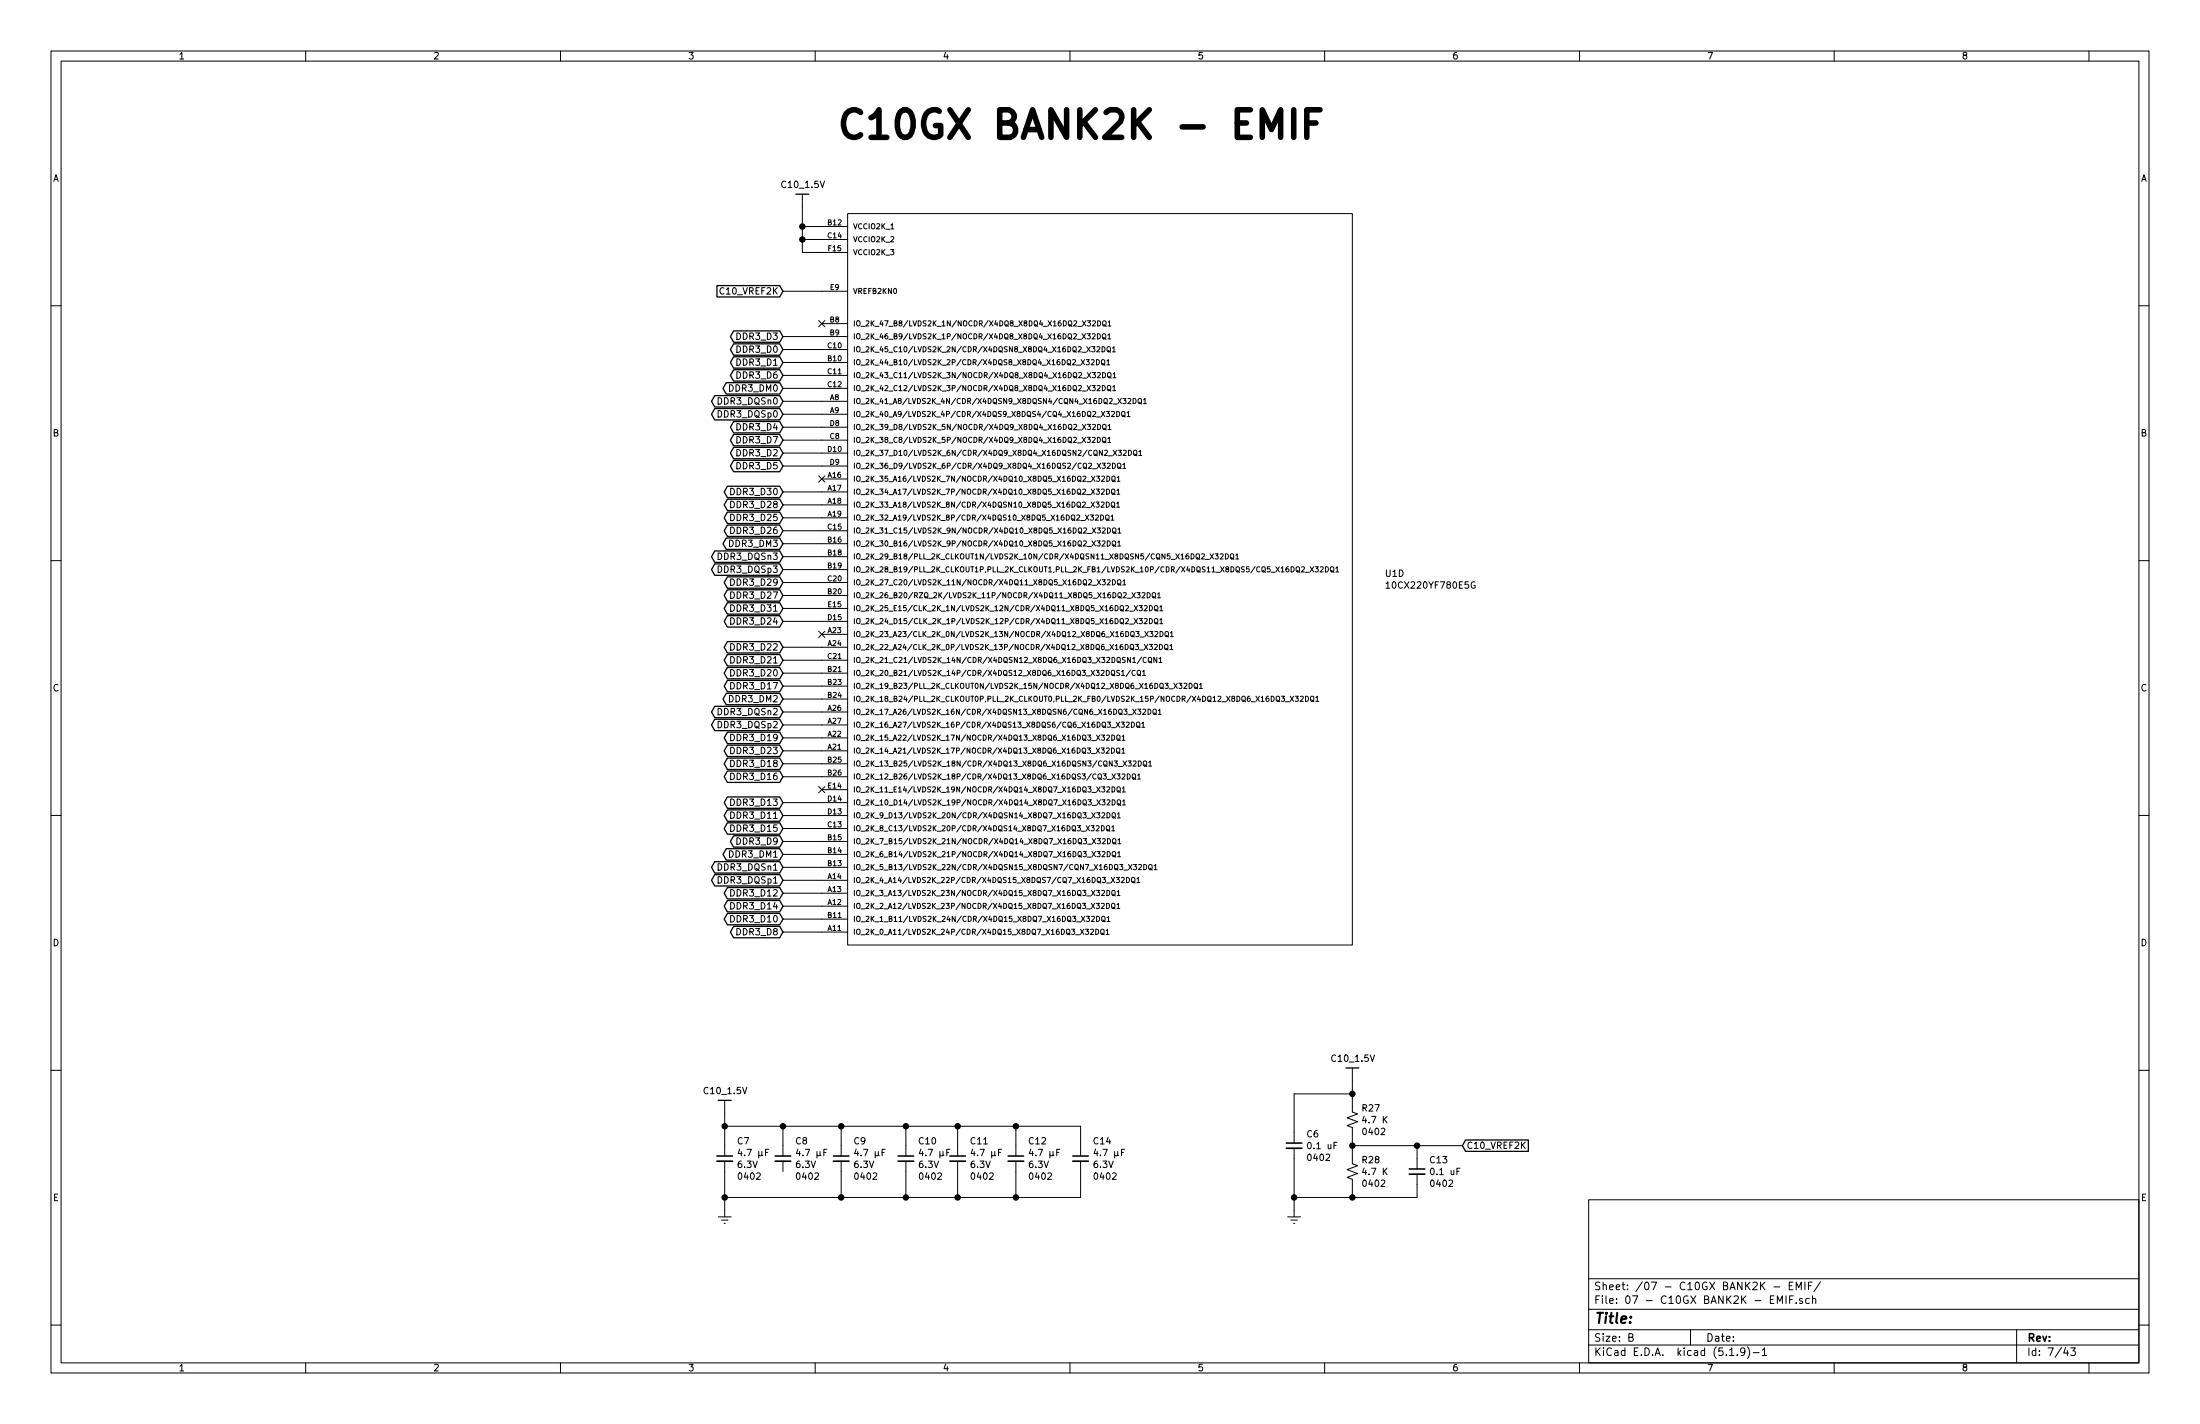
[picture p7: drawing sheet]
EESchema Schematic File Version 4
EELAYER 30 0
EELAYER END
$Descr B 17000 11000
encoding utf-8
Sheet 7 43
Title ""
Date ""
Rev ""
Comp ""
Comment1 ""
Comment2 ""
Comment3 ""
Comment4 ""
$EndDescr
Text Notes 6450 1100 0    213  ~ 43
C10GX BANK2K - EMIF
$Comp
L INTEL_CYCLONE_10_GX_FPGA_DEV_KIT:10CX220YF780E5G U1
U 4 1
P 6550 1750
F 0 "U1" H 10699 -929 50  0000 L CNN
F 1 "10CX220YF780E5G" H 10699 -1020 50  0000 L CNN
F 2 "INTEL CYCLONE 10 GX FPGA DEV KIT:BGA780C100P28X28_2900X2900X335" H 6550 1950 50  0001 L CNN
F 3 "https://www.mouser.vn/datasheet/2/612/c10gx-51001-1285325.pdf" H 8820 22545 50  0001 L CNN
F 4 "FBGA-780" H 6550 2200 50  0001 L CNN "Chip Set"
F 5 "Intel" H 6550 2300 50  0001 L CNN "Manufacturer"
F 6 "10CX220YF780E5G" H 6550 2100 50  0001 L CNN "MPN"
F 7 "989-10CX220YF780E5G" H 6550 2025 50  0001 L CNN "Digi-Key_PN"
	4    6550 1750
	1    0    0    -1  
$EndComp
$Comp
L INTEL_CYCLONE_10_GX_FPGA_DEV_KIT:GRM155R60J475ME87D C7
U 1 1
P 5600 8950
F 0 "C7" H 5692 9087 50  0000 L CNN
F 1 "GRM155R60J475ME87D" H 5692 8996 50  0001 L CNN
F 2 "INTEL CYCLONE 10 GX FPGA DEV KIT:C_0402_1005Metric" H 5750 8900 50  0001 L CNN
F 3 "https://www.murata.com/-/media/webrenewal/support/library/catalog/products/capacitor/ceramiccapacitor/c02e.ashx?la=en-us&cvid=20210120024548000000" H 5750 8900 50  0001 L CNN
F 4 "4.7 µF" H 5692 8996 50  0000 L CNN "value"
F 5 "±20%" H 5750 8600 50  0001 L CNN "Tolerance"
F 6 "6.3V" H 5692 8905 50  0000 L CNN "MAX Voltage"
F 7 "0402" H 5692 8814 50  0000 L CNN "Chip Set"
F 8 "Murata Electronics" H 5750 8400 50  0001 L CNN "Manufacturer"
F 9 "GRM155R60J475ME87D" H 5750 8200 50  0001 L CNN "MPN"
F 10 "490-5408-2-ND" H 5750 8300 50  0001 L CNN "Digi-Key_PN"
	1    5600 8950
	1    0    0    -1  
$EndComp
$Comp
L INTEL_CYCLONE_10_GX_FPGA_DEV_KIT:GRM155R60J475ME87D C8
U 1 1
P 6050 8950
F 0 "C8" H 6142 9087 50  0000 L CNN
F 1 "GRM155R60J475ME87D" H 6142 8996 50  0001 L CNN
F 2 "INTEL CYCLONE 10 GX FPGA DEV KIT:C_0402_1005Metric" H 6200 8900 50  0001 L CNN
F 3 "https://www.murata.com/-/media/webrenewal/support/library/catalog/products/capacitor/ceramiccapacitor/c02e.ashx?la=en-us&cvid=20210120024548000000" H 6200 8900 50  0001 L CNN
F 4 "4.7 µF" H 6142 8996 50  0000 L CNN "value"
F 5 "±20%" H 6200 8600 50  0001 L CNN "Tolerance"
F 6 "6.3V" H 6142 8905 50  0000 L CNN "MAX Voltage"
F 7 "0402" H 6142 8814 50  0000 L CNN "Chip Set"
F 8 "Murata Electronics" H 6200 8400 50  0001 L CNN "Manufacturer"
F 9 "GRM155R60J475ME87D" H 6200 8200 50  0001 L CNN "MPN"
F 10 "490-5408-2-ND" H 6200 8300 50  0001 L CNN "Digi-Key_PN"
	1    6050 8950
	1    0    0    -1  
$EndComp
$Comp
L INTEL_CYCLONE_10_GX_FPGA_DEV_KIT:GRM155R60J475ME87D C9
U 1 1
P 6500 8950
F 0 "C9" H 6592 9087 50  0000 L CNN
F 1 "GRM155R60J475ME87D" H 6592 8996 50  0001 L CNN
F 2 "INTEL CYCLONE 10 GX FPGA DEV KIT:C_0402_1005Metric" H 6650 8900 50  0001 L CNN
F 3 "https://www.murata.com/-/media/webrenewal/support/library/catalog/products/capacitor/ceramiccapacitor/c02e.ashx?la=en-us&cvid=20210120024548000000" H 6650 8900 50  0001 L CNN
F 4 "4.7 µF" H 6592 8996 50  0000 L CNN "value"
F 5 "±20%" H 6650 8600 50  0001 L CNN "Tolerance"
F 6 "6.3V" H 6592 8905 50  0000 L CNN "MAX Voltage"
F 7 "0402" H 6592 8814 50  0000 L CNN "Chip Set"
F 8 "Murata Electronics" H 6650 8400 50  0001 L CNN "Manufacturer"
F 9 "GRM155R60J475ME87D" H 6650 8200 50  0001 L CNN "MPN"
F 10 "490-5408-2-ND" H 6650 8300 50  0001 L CNN "Digi-Key_PN"
	1    6500 8950
	1    0    0    -1  
$EndComp
$Comp
L INTEL_CYCLONE_10_GX_FPGA_DEV_KIT:GRM155R60J475ME87D C10
U 1 1
P 7000 8950
F 0 "C10" H 7092 9087 50  0000 L CNN
F 1 "GRM155R60J475ME87D" H 7092 8996 50  0001 L CNN
F 2 "INTEL CYCLONE 10 GX FPGA DEV KIT:C_0402_1005Metric" H 7150 8900 50  0001 L CNN
F 3 "https://www.murata.com/-/media/webrenewal/support/library/catalog/products/capacitor/ceramiccapacitor/c02e.ashx?la=en-us&cvid=20210120024548000000" H 7150 8900 50  0001 L CNN
F 4 "4.7 µF" H 7092 8996 50  0000 L CNN "value"
F 5 "±20%" H 7150 8600 50  0001 L CNN "Tolerance"
F 6 "6.3V" H 7092 8905 50  0000 L CNN "MAX Voltage"
F 7 "0402" H 7092 8814 50  0000 L CNN "Chip Set"
F 8 "Murata Electronics" H 7150 8400 50  0001 L CNN "Manufacturer"
F 9 "GRM155R60J475ME87D" H 7150 8200 50  0001 L CNN "MPN"
F 10 "490-5408-2-ND" H 7150 8300 50  0001 L CNN "Digi-Key_PN"
	1    7000 8950
	1    0    0    -1  
$EndComp
$Comp
L INTEL_CYCLONE_10_GX_FPGA_DEV_KIT:GRM155R60J475ME87D C11
U 1 1
P 7400 8950
F 0 "C11" H 7492 9087 50  0000 L CNN
F 1 "GRM155R60J475ME87D" H 7492 8996 50  0001 L CNN
F 2 "INTEL CYCLONE 10 GX FPGA DEV KIT:C_0402_1005Metric" H 7550 8900 50  0001 L CNN
F 3 "https://www.murata.com/-/media/webrenewal/support/library/catalog/products/capacitor/ceramiccapacitor/c02e.ashx?la=en-us&cvid=20210120024548000000" H 7550 8900 50  0001 L CNN
F 4 "4.7 µF" H 7492 8996 50  0000 L CNN "value"
F 5 "±20%" H 7550 8600 50  0001 L CNN "Tolerance"
F 6 "6.3V" H 7492 8905 50  0000 L CNN "MAX Voltage"
F 7 "0402" H 7492 8814 50  0000 L CNN "Chip Set"
F 8 "Murata Electronics" H 7550 8400 50  0001 L CNN "Manufacturer"
F 9 "GRM155R60J475ME87D" H 7550 8200 50  0001 L CNN "MPN"
F 10 "490-5408-2-ND" H 7550 8300 50  0001 L CNN "Digi-Key_PN"
	1    7400 8950
	1    0    0    -1  
$EndComp
$Comp
L INTEL_CYCLONE_10_GX_FPGA_DEV_KIT:GRM155R60J475ME87D C12
U 1 1
P 7850 8950
F 0 "C12" H 7942 9087 50  0000 L CNN
F 1 "GRM155R60J475ME87D" H 7942 8996 50  0001 L CNN
F 2 "INTEL CYCLONE 10 GX FPGA DEV KIT:C_0402_1005Metric" H 8000 8900 50  0001 L CNN
F 3 "https://www.murata.com/-/media/webrenewal/support/library/catalog/products/capacitor/ceramiccapacitor/c02e.ashx?la=en-us&cvid=20210120024548000000" H 8000 8900 50  0001 L CNN
F 4 "4.7 µF" H 7942 8996 50  0000 L CNN "value"
F 5 "±20%" H 8000 8600 50  0001 L CNN "Tolerance"
F 6 "6.3V" H 7942 8905 50  0000 L CNN "MAX Voltage"
F 7 "0402" H 7942 8814 50  0000 L CNN "Chip Set"
F 8 "Murata Electronics" H 8000 8400 50  0001 L CNN "Manufacturer"
F 9 "GRM155R60J475ME87D" H 8000 8200 50  0001 L CNN "MPN"
F 10 "490-5408-2-ND" H 8000 8300 50  0001 L CNN "Digi-Key_PN"
	1    7850 8950
	1    0    0    -1  
$EndComp
$Comp
L INTEL_CYCLONE_10_GX_FPGA_DEV_KIT:GRM155R60J475ME87D C14
U 1 1
P 8350 8950
F 0 "C14" H 8442 9087 50  0000 L CNN
F 1 "GRM155R60J475ME87D" H 8442 8996 50  0001 L CNN
F 2 "INTEL CYCLONE 10 GX FPGA DEV KIT:C_0402_1005Metric" H 8500 8900 50  0001 L CNN
F 3 "https://www.murata.com/-/media/webrenewal/support/library/catalog/products/capacitor/ceramiccapacitor/c02e.ashx?la=en-us&cvid=20210120024548000000" H 8500 8900 50  0001 L CNN
F 4 "4.7 µF" H 8442 8996 50  0000 L CNN "value"
F 5 "±20%" H 8500 8600 50  0001 L CNN "Tolerance"
F 6 "6.3V" H 8442 8905 50  0000 L CNN "MAX Voltage"
F 7 "0402" H 8442 8814 50  0000 L CNN "Chip Set"
F 8 "Murata Electronics" H 8500 8400 50  0001 L CNN "Manufacturer"
F 9 "GRM155R60J475ME87D" H 8500 8200 50  0001 L CNN "MPN"
F 10 "490-5408-2-ND" H 8500 8300 50  0001 L CNN "Digi-Key_PN"
	1    8350 8950
	1    0    0    -1  
$EndComp
$Comp
L INTEL_CYCLONE_10_GX_FPGA_DEV_KIT:C10_1.5V #PWR0113
U 1 1
P 5600 8600
F 0 "#PWR0113" H 5350 8550 50  0001 C CNN
F 1 "C10_1.5V" H 5604 8775 50  0000 C CNN
F 2 "" H 5600 8600 50  0001 C CNN
F 3 "" H 5600 8600 50  0001 C CNN
	1    5600 8600
	1    0    0    -1  
$EndComp
Wire Wire Line
	5600 8850 5600 8700
Wire Wire Line
	5600 8700 6050 8700
Wire Wire Line
	8350 8700 8350 8850
Wire Wire Line
	7850 8850 7850 8700
Connection ~ 7850 8700
Wire Wire Line
	7850 8700 8350 8700
Wire Wire Line
	7400 8850 7400 8700
Connection ~ 7400 8700
Wire Wire Line
	7400 8700 7850 8700
Wire Wire Line
	6050 8850 6050 8700
Connection ~ 6050 8700
Wire Wire Line
	6050 8700 6500 8700
Wire Wire Line
	6500 8850 6500 8700
Connection ~ 6500 8700
Wire Wire Line
	6500 8700 7000 8700
Wire Wire Line
	7000 8850 7000 8700
Connection ~ 7000 8700
Wire Wire Line
	7000 8700 7400 8700
Wire Wire Line
	5600 9050 5600 9250
Wire Wire Line
	5600 9250 6500 9250
Wire Wire Line
	8350 9250 8350 9050
Wire Wire Line
	7850 9050 7850 9250
Connection ~ 7850 9250
Wire Wire Line
	7850 9250 8350 9250
Wire Wire Line
	7400 9050 7400 9250
Connection ~ 7400 9250
Wire Wire Line
	7400 9250 7850 9250
Wire Wire Line
	7000 9050 7000 9250
Connection ~ 7000 9250
Wire Wire Line
	7000 9250 7400 9250
Wire Wire Line
	6500 9050 6500 9250
Connection ~ 6500 9250
Wire Wire Line
	6500 9250 7000 9250
Wire Wire Line
	5600 8600 5600 8700
Connection ~ 5600 8700
$Comp
L power:Earth #PWR0114
U 1 1
P 5600 9350
F 0 "#PWR0114" H 5600 9100 50  0001 C CNN
F 1 "Earth" H 5600 9200 50  0001 C CNN
F 2 "" H 5600 9350 50  0001 C CNN
F 3 "~" H 5600 9350 50  0001 C CNN
	1    5600 9350
	1    0    0    -1  
$EndComp
Wire Wire Line
	5600 9350 5600 9250
Connection ~ 5600 9250
$Comp
L INTEL_CYCLONE_10_GX_FPGA_DEV_KIT:C10_1.5V #PWR0115
U 1 1
P 10450 8350
F 0 "#PWR0115" H 10200 8300 50  0001 C CNN
F 1 "C10_1.5V" H 10454 8525 50  0000 C CNN
F 2 "" H 10450 8350 50  0001 C CNN
F 3 "" H 10450 8350 50  0001 C CNN
	1    10450 8350
	1    0    0    -1  
$EndComp
$Comp
L INTEL_CYCLONE_10_GX_FPGA_DEV_KIT:RC0402FR-074K7L R27
U 1 1
P 10450 8650
F 0 "R27" H 10518 8741 50  0000 L CNN
F 1 "RC0402FR-074K7L" H 10518 8696 50  0001 L CNN
F 2 "INTEL CYCLONE 10 GX FPGA DEV KIT:R_0402_1005Metric" H 10550 7800 50  0001 L CNN
F 3 "https://www.mouser.vn/datasheet/2/447/PYu-RC_Group_51_RoHS_L_10-1664068.pdf" H 10450 8650 50  0001 L CNN
F 4 "4.7 K" H 10518 8650 50  0000 L CNN "value"
F 5 "1 %" H 10550 8400 50  0001 L CNN "Tolerance"
F 6 "62.5 mW (1/16 W)" H 10550 8200 50  0001 L CNN "power"
F 7 "0402" H 10518 8559 50  0000 L CNN "Chip Set"
F 8 "Yageo" H 10550 8100 50  0001 L CNN "Manufacturer"
F 9 "RC0402FR-074K7L" H 10550 8000 50  0001 L CNN "MPN"
F 10 "311-4.7KLRTR-ND" H 10550 7900 50  0001 L CNN "Digi-Key_PN"
	1    10450 8650
	1    0    0    -1  
$EndComp
$Comp
L INTEL_CYCLONE_10_GX_FPGA_DEV_KIT:CC0402KRX7R7BB104 C13
U 1 1
P 10950 9050
F 0 "C13" H 11042 9141 50  0000 L CNN
F 1 "CC0402KRX7R7BB104" H 11042 9096 50  0001 L CNN
F 2 "INTEL CYCLONE 10 GX FPGA DEV KIT:C_0402_1005Metric" H 11100 9000 50  0001 L CNN
F 3 "https://www.mouser.vn/datasheet/2/281/murata_03122018_GCM_Series-1310150.pdf" H 11100 9000 50  0001 L CNN
F 4 "0.1 uF" H 11042 9050 50  0000 L CNN "value"
F 5 "±10%" H 11100 8600 50  0001 L CNN "Tolerance"
F 6 "16V" H 11100 8700 50  0001 L CNN "MAX Voltage"
F 7 "0402" H 11042 8959 50  0000 L CNN "Chip Set"
F 8 "Yageo America/Phycomp" H 11100 8500 50  0001 L CNN "Manufacturer"
F 9 "CC0402KRX7R7BB104" H 11100 8300 50  0001 L CNN "MPN"
F 10 "311-1338-2-ND" H 11100 8400 50  0001 L CNN "Digi-Key_PN"
	1    10950 9050
	1    0    0    -1  
$EndComp
$Comp
L INTEL_CYCLONE_10_GX_FPGA_DEV_KIT:RC0402FR-074K7L R28
U 1 1
P 10450 9050
F 0 "R28" H 10518 9141 50  0000 L CNN
F 1 "RC0402FR-074K7L" H 10518 9096 50  0001 L CNN
F 2 "INTEL CYCLONE 10 GX FPGA DEV KIT:R_0402_1005Metric" H 10550 8200 50  0001 L CNN
F 3 "https://www.mouser.vn/datasheet/2/447/PYu-RC_Group_51_RoHS_L_10-1664068.pdf" H 10450 9050 50  0001 L CNN
F 4 "4.7 K" H 10518 9050 50  0000 L CNN "value"
F 5 "1 %" H 10550 8800 50  0001 L CNN "Tolerance"
F 6 "62.5 mW (1/16 W)" H 10550 8600 50  0001 L CNN "power"
F 7 "0402" H 10518 8959 50  0000 L CNN "Chip Set"
F 8 "Yageo" H 10550 8500 50  0001 L CNN "Manufacturer"
F 9 "RC0402FR-074K7L" H 10550 8400 50  0001 L CNN "MPN"
F 10 "311-4.7KLRTR-ND" H 10550 8300 50  0001 L CNN "Digi-Key_PN"
	1    10450 9050
	1    0    0    -1  
$EndComp
$Comp
L INTEL_CYCLONE_10_GX_FPGA_DEV_KIT:CC0402KRX7R7BB104 C6
U 1 1
P 10000 8850
F 0 "C6" H 10092 8941 50  0000 L CNN
F 1 "CC0402KRX7R7BB104" H 10092 8896 50  0001 L CNN
F 2 "INTEL CYCLONE 10 GX FPGA DEV KIT:C_0402_1005Metric" H 10150 8800 50  0001 L CNN
F 3 "https://www.mouser.vn/datasheet/2/281/murata_03122018_GCM_Series-1310150.pdf" H 10150 8800 50  0001 L CNN
F 4 "0.1 uF" H 10092 8850 50  0000 L CNN "value"
F 5 "±10%" H 10150 8400 50  0001 L CNN "Tolerance"
F 6 "16V" H 10150 8500 50  0001 L CNN "MAX Voltage"
F 7 "0402" H 10092 8759 50  0000 L CNN "Chip Set"
F 8 "Yageo America/Phycomp" H 10150 8300 50  0001 L CNN "Manufacturer"
F 9 "CC0402KRX7R7BB104" H 10150 8100 50  0001 L CNN "MPN"
F 10 "311-1338-2-ND" H 10150 8200 50  0001 L CNN "Digi-Key_PN"
	1    10000 8850
	1    0    0    -1  
$EndComp
Wire Wire Line
	10450 8350 10450 8450
Wire Wire Line
	10450 8750 10450 8850
Wire Wire Line
	10000 8750 10000 8450
Wire Wire Line
	10000 8450 10450 8450
Connection ~ 10450 8450
Wire Wire Line
	10450 8450 10450 8550
Wire Wire Line
	10000 8950 10000 9250
Wire Wire Line
	10000 9250 10450 9250
Wire Wire Line
	10450 9250 10450 9150
Wire Wire Line
	10450 9250 10950 9250
Wire Wire Line
	10950 9250 10950 9150
Connection ~ 10450 9250
Wire Wire Line
	10950 8950 10950 8850
Wire Wire Line
	10950 8850 10450 8850
Connection ~ 10450 8850
Wire Wire Line
	10450 8850 10450 8950
$Comp
L power:Earth #PWR0116
U 1 1
P 10000 9350
F 0 "#PWR0116" H 10000 9100 50  0001 C CNN
F 1 "Earth" H 10000 9200 50  0001 C CNN
F 2 "" H 10000 9350 50  0001 C CNN
F 3 "~" H 10000 9350 50  0001 C CNN
	1    10000 9350
	1    0    0    -1  
$EndComp
Wire Wire Line
	10000 9250 10000 9350
Connection ~ 10000 9250
Text GLabel 11300 8850 2    50   Input ~ 0
C10_VREF2K
Wire Wire Line
	11300 8850 10950 8850
Connection ~ 10950 8850
$Comp
L INTEL_CYCLONE_10_GX_FPGA_DEV_KIT:C10_1.5V #PWR0117
U 1 1
P 6200 1600
F 0 "#PWR0117" H 5950 1550 50  0001 C CNN
F 1 "C10_1.5V" H 6204 1775 50  0000 C CNN
F 2 "" H 6200 1600 50  0001 C CNN
F 3 "" H 6200 1600 50  0001 C CNN
	1    6200 1600
	1    0    0    -1  
$EndComp
Wire Wire Line
	6350 1750 6200 1750
Wire Wire Line
	6200 1750 6200 1600
Wire Wire Line
	6200 1750 6200 1850
Wire Wire Line
	6200 1850 6350 1850
Connection ~ 6200 1750
Wire Wire Line
	6350 1950 6200 1950
Wire Wire Line
	6200 1950 6200 1850
Connection ~ 6200 1850
Text GLabel 6050 2250 0    50   Input ~ 0
C10_VREF2K
Wire Wire Line
	6350 2250 6050 2250
NoConn ~ 6350 2500
Text GLabel 6050 2600 0    50   BiDi ~ 0
DDR3_D3
Text GLabel 6050 2700 0    50   BiDi ~ 0
DDR3_D0
Text GLabel 6050 2800 0    50   BiDi ~ 0
DDR3_D1
Text GLabel 6050 2900 0    50   BiDi ~ 0
DDR3_D6
Text GLabel 6050 3000 0    50   BiDi ~ 0
DDR3_DM0
Text GLabel 6050 3100 0    50   BiDi ~ 0
DDR3_DQSn0
Text GLabel 6050 3200 0    50   BiDi ~ 0
DDR3_DQSp0
Text GLabel 6050 3300 0    50   BiDi ~ 0
DDR3_D4
Text GLabel 6050 3400 0    50   BiDi ~ 0
DDR3_D7
Text GLabel 6050 3500 0    50   BiDi ~ 0
DDR3_D2
Text GLabel 6050 3600 0    50   BiDi ~ 0
DDR3_D5
Text GLabel 6050 3800 0    50   BiDi ~ 0
DDR3_D30
Text GLabel 6050 3900 0    50   BiDi ~ 0
DDR3_D28
Text GLabel 6050 4000 0    50   BiDi ~ 0
DDR3_D25
Text GLabel 6050 4100 0    50   BiDi ~ 0
DDR3_D26
Text GLabel 6050 4200 0    50   BiDi ~ 0
DDR3_DM3
Text GLabel 6050 4300 0    50   BiDi ~ 0
DDR3_DQSn3
Text GLabel 6050 4400 0    50   BiDi ~ 0
DDR3_DQSp3
Text GLabel 6050 4500 0    50   BiDi ~ 0
DDR3_D29
Text GLabel 6050 4600 0    50   BiDi ~ 0
DDR3_D27
Text GLabel 6050 4700 0    50   BiDi ~ 0
DDR3_D31
Text GLabel 6050 4800 0    50   BiDi ~ 0
DDR3_D24
NoConn ~ 6350 3700
NoConn ~ 6350 4900
Text GLabel 6050 5000 0    50   BiDi ~ 0
DDR3_D22
Text GLabel 6050 5100 0    50   BiDi ~ 0
DDR3_D21
Text GLabel 6050 5200 0    50   BiDi ~ 0
DDR3_D20
Text GLabel 6050 5300 0    50   BiDi ~ 0
DDR3_D17
Text GLabel 6050 5400 0    50   BiDi ~ 0
DDR3_DM2
Text GLabel 6050 5500 0    50   BiDi ~ 0
DDR3_DQSn2
Text GLabel 6050 5600 0    50   BiDi ~ 0
DDR3_DQSp2
Text GLabel 6050 5700 0    50   BiDi ~ 0
DDR3_D19
Text GLabel 6050 5800 0    50   BiDi ~ 0
DDR3_D23
Text GLabel 6050 5900 0    50   BiDi ~ 0
DDR3_D18
Text GLabel 6050 6000 0    50   BiDi ~ 0
DDR3_D16
NoConn ~ 6350 6100
Text GLabel 6050 6200 0    50   BiDi ~ 0
DDR3_D13
Text GLabel 6050 6300 0    50   BiDi ~ 0
DDR3_D11
Text GLabel 6050 6400 0    50   BiDi ~ 0
DDR3_D15
Text GLabel 6050 6500 0    50   BiDi ~ 0
DDR3_D9
Text GLabel 6050 6600 0    50   BiDi ~ 0
DDR3_DM1
Text GLabel 6050 6700 0    50   BiDi ~ 0
DDR3_DQSn1
Text GLabel 6050 6800 0    50   BiDi ~ 0
DDR3_DQSp1
Text GLabel 6050 6900 0    50   BiDi ~ 0
DDR3_D12
Text GLabel 6050 7000 0    50   BiDi ~ 0
DDR3_D14
Text GLabel 6050 7100 0    50   BiDi ~ 0
DDR3_D10
Text GLabel 6050 7200 0    50   BiDi ~ 0
DDR3_D8
Wire Wire Line
	6350 2600 6050 2600
Wire Wire Line
	6350 2700 6050 2700
Wire Wire Line
	6350 2800 6050 2800
Wire Wire Line
	6350 2900 6050 2900
Wire Wire Line
	6350 3000 6050 3000
Wire Wire Line
	6350 3100 6050 3100
Wire Wire Line
	6350 3200 6050 3200
Wire Wire Line
	6350 3300 6050 3300
Wire Wire Line
	6350 3400 6050 3400
Wire Wire Line
	6350 3500 6050 3500
Wire Wire Line
	6350 3600 6050 3600
Wire Wire Line
	6350 3800 6050 3800
Wire Wire Line
	6350 3900 6050 3900
Wire Wire Line
	6350 4000 6050 4000
Wire Wire Line
	6350 4100 6050 4100
Wire Wire Line
	6350 4200 6050 4200
Wire Wire Line
	6350 4300 6050 4300
Wire Wire Line
	6350 4400 6050 4400
Wire Wire Line
	6350 4500 6050 4500
Wire Wire Line
	6350 4600 6050 4600
Wire Wire Line
	6350 4700 6050 4700
Wire Wire Line
	6350 4800 6050 4800
Wire Wire Line
	6350 5000 6050 5000
Wire Wire Line
	6350 5100 6050 5100
Wire Wire Line
	6350 5200 6050 5200
Wire Wire Line
	6350 5300 6050 5300
Wire Wire Line
	6350 5400 6050 5400
Wire Wire Line
	6350 5500 6050 5500
Wire Wire Line
	6350 5600 6050 5600
Wire Wire Line
	6350 5700 6050 5700
Wire Wire Line
	6350 5800 6050 5800
Wire Wire Line
	6350 5900 6050 5900
Wire Wire Line
	6350 6000 6050 6000
Wire Wire Line
	6350 6200 6050 6200
Wire Wire Line
	6350 6300 6050 6300
Wire Wire Line
	6350 6400 6050 6400
Wire Wire Line
	6350 6500 6050 6500
Wire Wire Line
	6350 6600 6050 6600
Wire Wire Line
	6350 6700 6050 6700
Wire Wire Line
	6350 6800 6050 6800
Wire Wire Line
	6350 6900 6050 6900
Wire Wire Line
	6350 7000 6050 7000
Wire Wire Line
	6350 7100 6050 7100
Wire Wire Line
	6350 7200 6050 7200
$EndSCHEMATC
